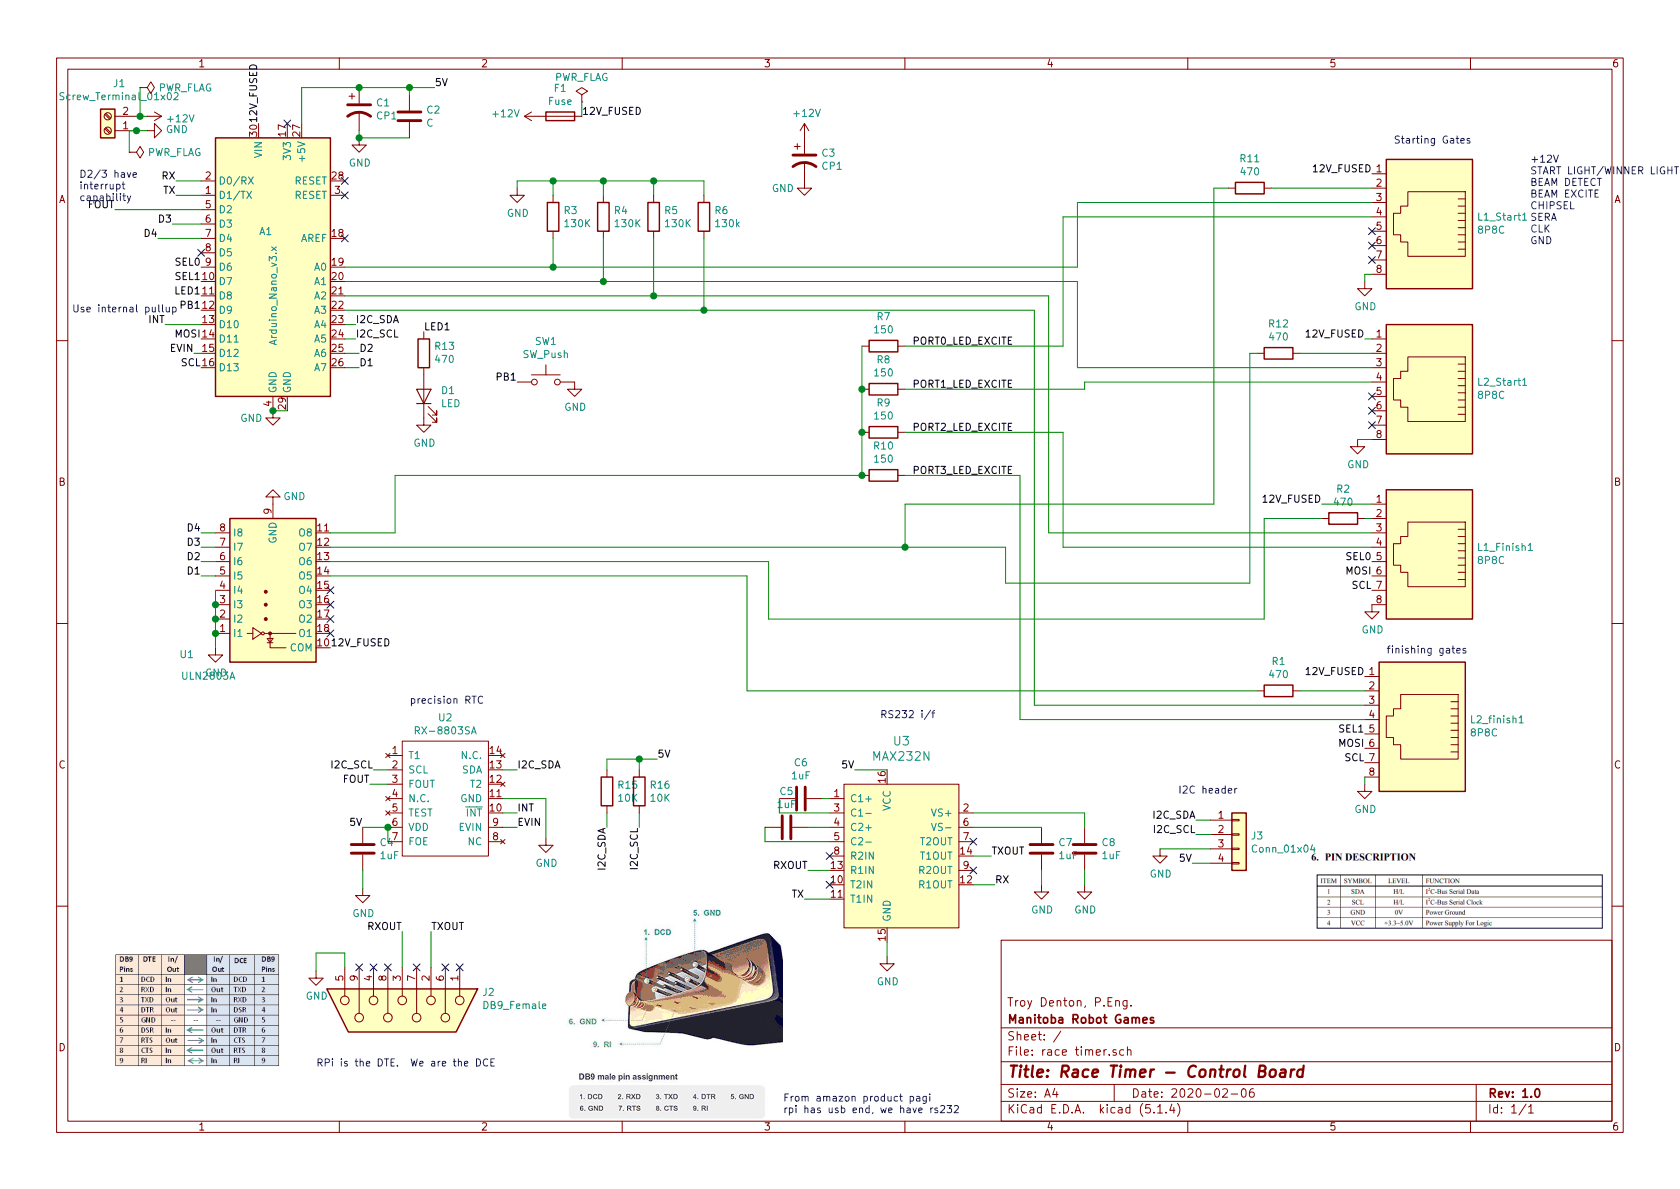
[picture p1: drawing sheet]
EESchema Schematic File Version 4
LIBS:race timer-cache
EELAYER 30 0
EELAYER END
$Descr A4 11693 8268
encoding utf-8
Sheet 1 1
Title "Race Timer - Control Board"
Date "2020-02-06"
Rev "1.0"
Comp "Manitoba Robot Games"
Comment1 "Troy Denton, P.Eng."
Comment2 ""
Comment3 ""
Comment4 ""
$EndDescr
$Comp
L MCU_Module:Arduino_Nano_v3.x A1
U 1 1
P 1900 1850
F 0 "A1" H 1850 2100 50  0000 C CNN
F 1 "Arduino_Nano_v3.x" V 1900 1650 50  0000 C CNN
F 2 "Module:Arduino_Nano" H 2050 900 50  0001 L CNN
F 3 "http://www.mouser.com/pdfdocs/Gravitech_Arduino_Nano3_0.pdf" H 1900 850 50  0001 C CNN
	1    1900 1850
	1    0    0    -1  
$EndComp
$Comp
L Connector:8P8C L1_Start1
U 1 1
P 9950 1500
F 0 "L1_Start1" H 9620 1504 50  0000 R CNN
F 1 "8P8C" H 9620 1595 50  0000 R CNN
F 2 "Connector_RJ:RJ45_Amphenol_54602-x08_Horizontal" V 9950 1525 50  0001 C CNN
F 3 "~" V 9950 1525 50  0001 C CNN
	1    9950 1500
	-1   0    0    1   
$EndComp
$Comp
L Connector:8P8C L2_Start1
U 1 1
P 9950 2650
F 0 "L2_Start1" H 9620 2654 50  0000 R CNN
F 1 "8P8C" H 9620 2745 50  0000 R CNN
F 2 "Connector_RJ:RJ45_Amphenol_54602-x08_Horizontal" V 9950 2675 50  0001 C CNN
F 3 "~" V 9950 2675 50  0001 C CNN
	1    9950 2650
	-1   0    0    1   
$EndComp
$Comp
L Connector:8P8C L1_Finish1
U 1 1
P 9950 3800
F 0 "L1_Finish1" H 9621 3804 50  0000 R CNN
F 1 "8P8C" H 9621 3895 50  0000 R CNN
F 2 "Connector_RJ:RJ45_Amphenol_54602-x08_Horizontal" V 9950 3825 50  0001 C CNN
F 3 "~" V 9950 3825 50  0001 C CNN
	1    9950 3800
	-1   0    0    1   
$EndComp
$Comp
L Connector:8P8C L2_finish1
U 1 1
P 9900 5000
F 0 "L2_finish1" H 9570 5004 50  0000 R CNN
F 1 "8P8C" H 9570 5095 50  0000 R CNN
F 2 "Connector_RJ:RJ45_Amphenol_54602-x08_Horizontal" V 9900 5025 50  0001 C CNN
F 3 "~" V 9900 5025 50  0001 C CNN
	1    9900 5000
	-1   0    0    1   
$EndComp
Text Notes 9700 1000 0    50   ~ 0
Starting Gates
Wire Wire Line
	7500 1400 7500 1850
Wire Wire Line
	7500 1850 3850 1850
Wire Wire Line
	9550 2550 7500 2550
Wire Wire Line
	7500 2550 7500 1950
Wire Wire Line
	7500 1950 4200 1950
$Comp
L power:GND #PWR0101
U 1 1
P 9500 5450
F 0 "#PWR0101" H 9500 5200 50  0001 C CNN
F 1 "GND" H 9505 5277 50  0000 C CNN
F 2 "" H 9500 5450 50  0001 C CNN
F 3 "" H 9500 5450 50  0001 C CNN
	1    9500 5450
	1    0    0    -1  
$EndComp
Wire Wire Line
	9500 5450 9500 5400
$Comp
L power:GND #PWR0102
U 1 1
P 9550 4200
F 0 "#PWR0102" H 9550 3950 50  0001 C CNN
F 1 "GND" H 9555 4027 50  0000 C CNN
F 2 "" H 9550 4200 50  0001 C CNN
F 3 "" H 9550 4200 50  0001 C CNN
	1    9550 4200
	1    0    0    -1  
$EndComp
$Comp
L power:GND #PWR0103
U 1 1
P 9450 3050
F 0 "#PWR0103" H 9450 2800 50  0001 C CNN
F 1 "GND" H 9455 2877 50  0000 C CNN
F 2 "" H 9450 3050 50  0001 C CNN
F 3 "" H 9450 3050 50  0001 C CNN
	1    9450 3050
	1    0    0    -1  
$EndComp
Wire Wire Line
	9450 3050 9550 3050
$Comp
L power:GND #PWR0104
U 1 1
P 9500 1950
F 0 "#PWR0104" H 9500 1700 50  0001 C CNN
F 1 "GND" H 9505 1777 50  0000 C CNN
F 2 "" H 9500 1950 50  0001 C CNN
F 3 "" H 9500 1950 50  0001 C CNN
	1    9500 1950
	1    0    0    -1  
$EndComp
Wire Wire Line
	9500 1950 9500 1900
Wire Wire Line
	9500 1900 9550 1900
Wire Wire Line
	7300 3700 7300 2050
Wire Wire Line
	7300 2050 4550 2050
Wire Wire Line
	2400 2150 4900 2150
Wire Wire Line
	7200 2150 7200 4900
Wire Wire Line
	7200 4900 9500 4900
Text Notes 9650 4550 0    50   ~ 0
finishing gates\n
Wire Wire Line
	9500 3600 9550 3600
Wire Wire Line
	9050 4800 9500 4800
$Comp
L Device:CP1 C1
U 1 1
P 2500 750
F 0 "C1" H 2615 796 50  0000 L CNN
F 1 "CP1" H 2615 705 50  0000 L CNN
F 2 "Capacitor_THT:CP_Radial_D5.0mm_P2.50mm" H 2500 750 50  0001 C CNN
F 3 "~" H 2500 750 50  0001 C CNN
	1    2500 750 
	1    0    0    -1  
$EndComp
$Comp
L power:GND #PWR0107
U 1 1
P 2500 950
F 0 "#PWR0107" H 2500 700 50  0001 C CNN
F 1 "GND" H 2505 777 50  0000 C CNN
F 2 "" H 2500 950 50  0001 C CNN
F 3 "" H 2500 950 50  0001 C CNN
	1    2500 950 
	1    0    0    -1  
$EndComp
Wire Wire Line
	2500 900  2500 950 
Wire Wire Line
	2500 600  2100 600 
Wire Wire Line
	2100 600  2100 850 
$Comp
L Device:C C2
U 1 1
P 2850 800
F 0 "C2" H 2965 846 50  0000 L CNN
F 1 "C" H 2965 755 50  0000 L CNN
F 2 "Capacitor_THT:C_Disc_D3.0mm_W1.6mm_P2.50mm" H 2888 650 50  0001 C CNN
F 3 "~" H 2850 800 50  0001 C CNN
	1    2850 800 
	1    0    0    -1  
$EndComp
Wire Wire Line
	2500 600  2850 600 
Wire Wire Line
	2850 600  2850 650 
Connection ~ 2500 600 
Wire Wire Line
	2850 950  2500 950 
Connection ~ 2500 950 
Text Notes 10650 1700 0    50   ~ 0
+12V\nSTART LIGHT/WINNER LIGHT\nBEAM DETECT\nBEAM EXCITE\nCHIPSEL\nSERA\nCLK\nGND
$Comp
L Transistor_Array:ULN2803A U1
U 1 1
P 1900 4200
F 0 "U1" H 1300 4550 50  0000 C CNN
F 1 "ULN2803A" H 1450 4700 50  0000 C CNN
F 2 "Package_SO:SOIC-18W_7.5x11.6mm_P1.27mm" H 1950 3550 50  0001 L CNN
F 3 "http://www.ti.com/lit/ds/symlink/uln2803a.pdf" H 2000 4000 50  0001 C CNN
	1    1900 4200
	1    0    0    1   
$EndComp
Wire Wire Line
	7300 3700 9550 3700
Wire Wire Line
	9550 1400 7500 1400
Wire Wire Line
	6300 3300 7100 3300
Wire Wire Line
	7100 3300 7100 5000
Wire Wire Line
	7100 5000 9500 5000
Wire Wire Line
	6300 2700 7550 2700
Wire Wire Line
	7550 2700 7550 2650
Wire Wire Line
	7550 2650 9550 2650
Wire Wire Line
	6300 2400 7400 2400
Wire Wire Line
	7400 2400 7400 1500
Wire Wire Line
	7400 1500 9550 1500
Wire Wire Line
	6300 3000 7400 3000
Wire Wire Line
	7400 3000 7400 3800
Wire Wire Line
	7400 3800 9550 3800
Wire Wire Line
	2300 3700 2750 3700
Wire Wire Line
	2750 3700 2750 3300
Wire Wire Line
	8450 1300 8550 1300
Wire Wire Line
	6300 3500 8450 3500
Wire Wire Line
	8450 1300 8450 3500
Wire Wire Line
	6300 3800 7000 3800
Wire Wire Line
	7000 3800 7000 4050
Wire Wire Line
	7000 4050 8700 4050
Wire Wire Line
	8700 4050 8700 2450
Wire Wire Line
	8700 2450 8750 2450
$Comp
L power:GND #PWR0110
U 1 1
P 1900 2850
F 0 "#PWR0110" H 1900 2600 50  0001 C CNN
F 1 "GND" H 1750 2800 50  0000 C CNN
F 2 "" H 1900 2850 50  0001 C CNN
F 3 "" H 1900 2850 50  0001 C CNN
	1    1900 2850
	1    0    0    -1  
$EndComp
Wire Wire Line
	2000 2850 1900 2850
$Comp
L Device:R R2
U 1 1
P 9350 3600
F 0 "R2" V 9143 3600 50  0000 C CNN
F 1 "470" V 9234 3600 50  0000 C CNN
F 2 "Resistor_SMD:R_1206_3216Metric_Pad1.42x1.75mm_HandSolder" V 9280 3600 50  0001 C CNN
F 3 "~" H 9350 3600 50  0001 C CNN
	1    9350 3600
	0    1    1    0   
$EndComp
Wire Wire Line
	8800 3600 9200 3600
$Comp
L Device:R R1
U 1 1
P 8900 4800
F 0 "R1" V 8693 4800 50  0000 C CNN
F 1 "470" V 8784 4800 50  0000 C CNN
F 2 "Resistor_SMD:R_1206_3216Metric_Pad1.42x1.75mm_HandSolder" V 8830 4800 50  0001 C CNN
F 3 "~" H 8900 4800 50  0001 C CNN
	1    8900 4800
	0    1    1    0   
$EndComp
Wire Wire Line
	2300 3900 5350 3900
Wire Wire Line
	5350 3900 5350 4300
Wire Wire Line
	5350 4300 8800 4300
Wire Wire Line
	8800 4300 8800 3600
Wire Wire Line
	2300 4000 5200 4000
Wire Wire Line
	5200 4000 5200 4800
Wire Wire Line
	5200 4800 8750 4800
Wire Wire Line
	3850 1650 3850 1850
Connection ~ 3850 1850
Wire Wire Line
	4200 1650 4200 1950
Connection ~ 4200 1950
Wire Wire Line
	4550 1650 4550 2050
Connection ~ 4550 2050
Connection ~ 4900 2150
Wire Wire Line
	4900 2150 7200 2150
$Comp
L power:GND #PWR0111
U 1 1
P 3600 1300
F 0 "#PWR0111" H 3600 1050 50  0001 C CNN
F 1 "GND" H 3605 1127 50  0000 C CNN
F 2 "" H 3600 1300 50  0001 C CNN
F 3 "" H 3600 1300 50  0001 C CNN
	1    3600 1300
	1    0    0    -1  
$EndComp
Wire Wire Line
	3600 1300 3600 1250
Wire Wire Line
	3600 1250 3850 1250
Text Label 1400 2550 2    50   ~ 0
SCL
Wire Wire Line
	2400 1950 4200 1950
Wire Wire Line
	2400 2050 4550 2050
Wire Wire Line
	2400 1850 3850 1850
Text Label 1400 1850 2    50   ~ 0
SEL0
Text Label 1400 1950 2    50   ~ 0
SEL1
Text Label 9500 5300 2    50   ~ 0
SCL
Text Label 9550 4100 2    50   ~ 0
SCL
Text Label 9550 4000 2    50   ~ 0
MOSI
Text Label 9500 5200 2    50   ~ 0
MOSI
Text Label 9550 3900 2    50   ~ 0
SEL0
Text Label 9500 5100 2    50   ~ 0
SEL1
$Comp
L Device:CP1 C3
U 1 1
P 5600 1100
F 0 "C3" H 5715 1146 50  0000 L CNN
F 1 "CP1" H 5715 1055 50  0000 L CNN
F 2 "Capacitor_THT:CP_Radial_D10.0mm_P5.00mm" H 5600 1100 50  0001 C CNN
F 3 "~" H 5600 1100 50  0001 C CNN
	1    5600 1100
	1    0    0    -1  
$EndComp
$Comp
L power:+12V #PWR0112
U 1 1
P 5600 950
F 0 "#PWR0112" H 5600 800 50  0001 C CNN
F 1 "+12V" H 5615 1123 50  0000 C CNN
F 2 "" H 5600 950 50  0001 C CNN
F 3 "" H 5600 950 50  0001 C CNN
	1    5600 950 
	1    0    0    -1  
$EndComp
$Comp
L power:GND #PWR0113
U 1 1
P 5600 1250
F 0 "#PWR0113" H 5600 1000 50  0001 C CNN
F 1 "GND" H 5450 1200 50  0000 C CNN
F 2 "" H 5600 1250 50  0001 C CNN
F 3 "" H 5600 1250 50  0001 C CNN
	1    5600 1250
	1    0    0    -1  
$EndComp
Text Label 6350 2400 0    50   ~ 0
PORT0_LED_EXCITE
Text Label 6350 2700 0    50   ~ 0
PORT1_LED_EXCITE
Text Label 6350 3000 0    50   ~ 0
PORT2_LED_EXCITE
Text Label 6350 3300 0    50   ~ 0
PORT3_LED_EXCITE
$Comp
L Connector:Screw_Terminal_01x02 J1
U 1 1
P 750 900
F 0 "J1" H 670 575 50  0000 C CNN
F 1 "Screw_Terminal_01x02" H 670 666 50  0000 C CNN
F 2 "TerminalBlock_Phoenix:TerminalBlock_Phoenix_MKDS-1,5-2-5.08_1x02_P5.08mm_Horizontal" H 750 900 50  0001 C CNN
F 3 "~" H 750 900 50  0001 C CNN
	1    750  900 
	-1   0    0    1   
$EndComp
$Comp
L power:+12V #PWR0106
U 1 1
P 1025 800
F 0 "#PWR0106" H 1025 650 50  0001 C CNN
F 1 "+12V" V 1040 928 50  0000 L CNN
F 2 "" H 1025 800 50  0001 C CNN
F 3 "" H 1025 800 50  0001 C CNN
	1    1025 800 
	0    1    1    0   
$EndComp
$Comp
L power:GND #PWR0114
U 1 1
P 1025 900
F 0 "#PWR0114" H 1025 650 50  0001 C CNN
F 1 "GND" V 1030 772 50  0000 R CNN
F 2 "" H 1025 900 50  0001 C CNN
F 3 "" H 1025 900 50  0001 C CNN
	1    1025 900 
	0    -1   -1   0   
$EndComp
$Comp
L Device:R R3
U 1 1
P 3850 1500
F 0 "R3" H 3920 1546 50  0000 L CNN
F 1 "130K" H 3920 1455 50  0000 L CNN
F 2 "Resistor_SMD:R_1206_3216Metric_Pad1.42x1.75mm_HandSolder" V 3780 1500 50  0001 C CNN
F 3 "~" H 3850 1500 50  0001 C CNN
	1    3850 1500
	1    0    0    -1  
$EndComp
$Comp
L Device:R R5
U 1 1
P 4550 1500
F 0 "R5" H 4620 1546 50  0000 L CNN
F 1 "130K" H 4620 1455 50  0000 L CNN
F 2 "Resistor_SMD:R_1206_3216Metric_Pad1.42x1.75mm_HandSolder" V 4480 1500 50  0001 C CNN
F 3 "~" H 4550 1500 50  0001 C CNN
	1    4550 1500
	1    0    0    -1  
$EndComp
$Comp
L Device:R R6
U 1 1
P 4900 1500
F 0 "R6" H 4970 1546 50  0000 L CNN
F 1 "130k" H 4970 1455 50  0000 L CNN
F 2 "Resistor_SMD:R_1206_3216Metric_Pad1.42x1.75mm_HandSolder" V 4830 1500 50  0001 C CNN
F 3 "~" H 4900 1500 50  0001 C CNN
	1    4900 1500
	1    0    0    -1  
$EndComp
Wire Wire Line
	4900 1650 4900 2150
Wire Wire Line
	3850 1350 3850 1250
Connection ~ 3850 1250
Wire Wire Line
	4900 1350 4900 1250
$Comp
L Device:R R4
U 1 1
P 4200 1500
F 0 "R4" H 4270 1546 50  0000 L CNN
F 1 "130K" H 4270 1455 50  0000 L CNN
F 2 "Resistor_SMD:R_1206_3216Metric_Pad1.42x1.75mm_HandSolder" V 4130 1500 50  0001 C CNN
F 3 "~" H 4200 1500 50  0001 C CNN
	1    4200 1500
	1    0    0    -1  
$EndComp
Wire Wire Line
	3850 1250 4200 1250
Wire Wire Line
	4200 1350 4200 1250
Connection ~ 4200 1250
Wire Wire Line
	4200 1250 4550 1250
Wire Wire Line
	4550 1350 4550 1250
Connection ~ 4550 1250
Wire Wire Line
	4550 1250 4900 1250
$Comp
L Device:R R7
U 1 1
P 6150 2400
F 0 "R7" V 5943 2400 50  0000 C CNN
F 1 "150" V 6034 2400 50  0000 C CNN
F 2 "Resistor_SMD:R_1206_3216Metric_Pad1.42x1.75mm_HandSolder" V 6080 2400 50  0001 C CNN
F 3 "~" H 6150 2400 50  0001 C CNN
	1    6150 2400
	0    1    1    0   
$EndComp
$Comp
L Device:R R8
U 1 1
P 6150 2700
F 0 "R8" V 5943 2700 50  0000 C CNN
F 1 "150" V 6034 2700 50  0000 C CNN
F 2 "Resistor_SMD:R_1206_3216Metric_Pad1.42x1.75mm_HandSolder" V 6080 2700 50  0001 C CNN
F 3 "~" H 6150 2700 50  0001 C CNN
	1    6150 2700
	0    1    1    0   
$EndComp
$Comp
L Device:R R9
U 1 1
P 6150 3000
F 0 "R9" V 5943 3000 50  0000 C CNN
F 1 "150" V 6034 3000 50  0000 C CNN
F 2 "Resistor_SMD:R_1206_3216Metric" V 6080 3000 50  0001 C CNN
F 3 "~" H 6150 3000 50  0001 C CNN
	1    6150 3000
	0    1    1    0   
$EndComp
$Comp
L Device:R R10
U 1 1
P 6150 3300
F 0 "R10" V 5943 3300 50  0000 C CNN
F 1 "150" V 6034 3300 50  0000 C CNN
F 2 "Resistor_SMD:R_1206_3216Metric_Pad1.42x1.75mm_HandSolder" V 6080 3300 50  0001 C CNN
F 3 "~" H 6150 3300 50  0001 C CNN
	1    6150 3300
	0    1    1    0   
$EndComp
Wire Wire Line
	2750 3300 6000 3300
Wire Wire Line
	6000 2400 6000 2700
Connection ~ 6000 3300
Connection ~ 6000 2700
Wire Wire Line
	6000 2700 6000 3000
Connection ~ 6000 3000
Wire Wire Line
	6000 3000 6000 3300
Wire Wire Line
	9500 2350 9550 2350
$Comp
L Device:R R11
U 1 1
P 8700 1300
F 0 "R11" V 8493 1300 50  0000 C CNN
F 1 "470" V 8584 1300 50  0000 C CNN
F 2 "Resistor_SMD:R_1206_3216Metric_Pad1.42x1.75mm_HandSolder" V 8630 1300 50  0001 C CNN
F 3 "~" H 8700 1300 50  0001 C CNN
	1    8700 1300
	0    1    1    0   
$EndComp
Wire Wire Line
	8850 1300 9550 1300
$Comp
L Device:R R12
U 1 1
P 8900 2450
F 0 "R12" V 8693 2450 50  0000 C CNN
F 1 "470" V 8784 2450 50  0000 C CNN
F 2 "Resistor_SMD:R_1206_3216Metric_Pad1.42x1.75mm_HandSolder" V 8830 2450 50  0001 C CNN
F 3 "~" H 8900 2450 50  0001 C CNN
	1    8900 2450
	0    1    1    0   
$EndComp
Wire Wire Line
	9050 2450 9550 2450
Connection ~ 6300 3800
Wire Wire Line
	2300 3800 6300 3800
Wire Wire Line
	6300 3500 6300 3800
$Comp
L Device:LED D1
U 1 1
P 2950 2750
F 0 "D1" V 2988 2633 50  0000 R CNN
F 1 "LED" V 2897 2633 50  0000 R CNN
F 2 "LED_THT:LED_D3.0mm" H 2950 2750 50  0001 C CNN
F 3 "~" H 2950 2750 50  0001 C CNN
	1    2950 2750
	0    -1   -1   0   
$EndComp
$Comp
L power:GND #PWR0119
U 1 1
P 2950 2900
F 0 "#PWR0119" H 2950 2650 50  0001 C CNN
F 1 "GND" H 2955 2727 50  0000 C CNN
F 2 "" H 2950 2900 50  0001 C CNN
F 3 "" H 2950 2900 50  0001 C CNN
	1    2950 2900
	1    0    0    -1  
$EndComp
Text Label 1400 2050 2    50   ~ 0
LED1
Text Label 1400 2150 2    50   ~ 0
PB1
Text Label 2950 2300 0    50   ~ 0
LED1
$Comp
L Device:Fuse F1
U 1 1
P 3900 800
F 0 "F1" V 3703 800 50  0000 C CNN
F 1 "Fuse" V 3794 800 50  0000 C CNN
F 2 "Fuse:Fuseholder_Blade_Mini_Keystone_3568" V 3830 800 50  0001 C CNN
F 3 "~" H 3900 800 50  0001 C CNN
	1    3900 800 
	0    1    1    0   
$EndComp
$Comp
L power:+12V #PWR0105
U 1 1
P 3750 800
F 0 "#PWR0105" H 3750 650 50  0001 C CNN
F 1 "+12V" V 3765 928 50  0000 L CNN
F 2 "" H 3750 800 50  0001 C CNN
F 3 "" H 3750 800 50  0001 C CNN
	1    3750 800 
	0    -1   -1   0   
$EndComp
Text Label 4050 800  0    50   ~ 0
12V_FUSED
Text Label 9550 1200 2    50   ~ 0
12V_FUSED
Text Label 9500 2350 2    50   ~ 0
12V_FUSED
Text Label 9200 3500 2    50   ~ 0
12V_FUSED
Wire Wire Line
	9550 3500 9200 3500
Text Label 9500 4700 2    50   ~ 0
12V_FUSED
Text Label 1800 850  1    50   ~ 0
12V_FUSED
$Comp
L Device:R R13
U 1 1
P 2950 2450
F 0 "R13" H 2880 2404 50  0000 R CNN
F 1 "470" H 2880 2495 50  0000 R CNN
F 2 "Resistor_SMD:R_1206_3216Metric_Pad1.42x1.75mm_HandSolder" V 2880 2450 50  0001 C CNN
F 3 "~" H 2950 2450 50  0001 C CNN
	1    2950 2450
	-1   0    0    1   
$EndComp
Text Label 2300 4500 0    50   ~ 0
12V_FUSED
$Comp
L Switch:SW_Push SW1
U 1 1
P 3800 2650
F 0 "SW1" H 3800 2935 50  0000 C CNN
F 1 "SW_Push" H 3800 2844 50  0000 C CNN
F 2 "2-1825910-7:SW_2-1825910-7" H 3800 2850 50  0001 C CNN
F 3 "" H 3800 2850 50  0001 C CNN
	1    3800 2650
	1    0    0    -1  
$EndComp
$Comp
L power:GND #PWR0109
U 1 1
P 4000 2650
F 0 "#PWR0109" H 4000 2400 50  0001 C CNN
F 1 "GND" H 4005 2477 50  0000 C CNN
F 2 "" H 4000 2650 50  0001 C CNN
F 3 "" H 4000 2650 50  0001 C CNN
	1    4000 2650
	1    0    0    -1  
$EndComp
Text Label 3600 2650 2    50   ~ 0
PB1
Connection ~ 1900 2850
$Comp
L power:GND #PWR01
U 1 1
P 1900 3500
F 0 "#PWR01" H 1900 3250 50  0001 C CNN
F 1 "GND" H 1750 3450 50  0000 C CNN
F 2 "" H 1900 3500 50  0001 C CNN
F 3 "" H 1900 3500 50  0001 C CNN
	1    1900 3500
	-1   0    0    1   
$EndComp
$Comp
L race_timer:RX-8803SA U2
U 1 1
P 2950 5150
F 0 "U2" H 3100 5315 50  0000 C CNN
F 1 "RX-8803SA" H 3100 5224 50  0000 C CNN
F 2 "controller:SOIC-14" H 2950 5150 50  0001 C CNN
F 3 "" H 2950 5150 50  0001 C CNN
	1    2950 5150
	1    0    0    -1  
$EndComp
$Comp
L power:GND #PWR04
U 1 1
P 3800 5825
F 0 "#PWR04" H 3800 5575 50  0001 C CNN
F 1 "GND" H 3805 5652 50  0000 C CNN
F 2 "" H 3800 5825 50  0001 C CNN
F 3 "" H 3800 5825 50  0001 C CNN
	1    3800 5825
	1    0    0    -1  
$EndComp
Wire Wire Line
	3800 5550 3500 5550
Wire Wire Line
	3800 5550 3800 5825
$Comp
L Device:R R15
U 1 1
P 4225 5500
F 0 "R15" H 4295 5546 50  0000 L CNN
F 1 "10K" H 4295 5455 50  0000 L CNN
F 2 "Resistor_SMD:R_1206_3216Metric_Pad1.42x1.75mm_HandSolder" V 4155 5500 50  0001 C CNN
F 3 "~" H 4225 5500 50  0001 C CNN
	1    4225 5500
	1    0    0    -1  
$EndComp
$Comp
L Device:R R16
U 1 1
P 4450 5500
F 0 "R16" H 4520 5546 50  0000 L CNN
F 1 "10K" H 4520 5455 50  0000 L CNN
F 2 "Resistor_SMD:R_1206_3216Metric_Pad1.42x1.75mm_HandSolder" V 4380 5500 50  0001 C CNN
F 3 "~" H 4450 5500 50  0001 C CNN
	1    4450 5500
	1    0    0    -1  
$EndComp
Text Label 3025 600  0    50   ~ 0
5V
Text Label 4575 5275 0    50   ~ 0
5V
Wire Wire Line
	4575 5275 4450 5275
Wire Wire Line
	4225 5350 4225 5275
Wire Wire Line
	4450 5350 4450 5275
Connection ~ 4450 5275
Wire Wire Line
	4450 5275 4225 5275
Text Label 4450 5750 3    50   ~ 0
I2C_SCL
Text Label 4225 5750 3    50   ~ 0
I2C_SDA
Wire Wire Line
	4225 5750 4225 5650
Wire Wire Line
	4450 5750 4450 5650
Text Label 3600 5650 0    50   ~ 0
INT
Wire Wire Line
	3600 5650 3500 5650
Text Label 2525 5750 2    50   ~ 0
5V
Wire Wire Line
	2700 5750 2525 5750
Wire Wire Line
	2700 5850 2700 5750
Connection ~ 2700 5750
Text Label 2575 5450 2    50   ~ 0
FOUT
Wire Wire Line
	2575 5450 2700 5450
Text Label 3600 5350 0    50   ~ 0
I2C_SDA
Wire Wire Line
	3600 5350 3500 5350
Text Label 2600 5350 2    50   ~ 0
I2C_SCL
Wire Wire Line
	2600 5350 2700 5350
Text Label 800  1450 2    50   ~ 0
FOUT
Text Label 1200 1550 2    50   ~ 0
D3
Wire Wire Line
	1200 1550 1400 1550
Text Label 1400 2350 2    50   ~ 0
MOSI
Text Label 1225 1250 2    50   ~ 0
RX
Wire Wire Line
	1400 1250 1225 1250
Text Label 1225 1350 2    50   ~ 0
TX
Wire Wire Line
	1225 1350 1400 1350
Text Label 5950 5350 2    50   ~ 0
5V
Wire Wire Line
	5950 5350 6175 5350
$Comp
L power:GND #PWR05
U 1 1
P 6175 6650
F 0 "#PWR05" H 6175 6400 50  0001 C CNN
F 1 "GND" H 6180 6477 50  0000 C CNN
F 2 "" H 6175 6650 50  0001 C CNN
F 3 "" H 6175 6650 50  0001 C CNN
	1    6175 6650
	1    0    0    -1  
$EndComp
Wire Wire Line
	6175 6650 6175 6550
$Comp
L dk_Interface-Drivers-Receivers-Transceivers:MAX232N U3
U 1 1
P 6275 5850
F 0 "U3" H 6275 6553 60  0000 C CNN
F 1 "MAX232N" H 6275 6447 60  0000 C CNN
F 2 "Package_SO:SOIC-16_3.9x9.9mm_P1.27mm" H 6475 6050 60  0001 L CNN
F 3 "http://www.ti.com/general/docs/suppproductinfo.tsp?distId=10&gotoUrl=http%3A%2F%2Fwww.ti.com%2Flit%2Fgpn%2Fmax232" H 6475 6150 60  0001 L CNN
F 4 "296-1402-5-ND" H 6475 6250 60  0001 L CNN "Digi-Key_PN"
F 5 "MAX232N" H 6475 6350 60  0001 L CNN "MPN"
F 6 "Integrated Circuits (ICs)" H 6475 6450 60  0001 L CNN "Category"
F 7 "Interface - Drivers, Receivers, Transceivers" H 6475 6550 60  0001 L CNN "Family"
F 8 "http://www.ti.com/general/docs/suppproductinfo.tsp?distId=10&gotoUrl=http%3A%2F%2Fwww.ti.com%2Flit%2Fgpn%2Fmax232" H 6475 6650 60  0001 L CNN "DK_Datasheet_Link"
F 9 "/product-detail/en/texas-instruments/MAX232N/296-1402-5-ND/277048" H 6475 6750 60  0001 L CNN "DK_Detail_Page"
F 10 "IC DUAL EIA-232 DRVR/RCVR 16-DIP" H 6475 6850 60  0001 L CNN "Description"
F 11 "Texas Instruments" H 6475 6950 60  0001 L CNN "Manufacturer"
F 12 "Active" H 6475 7050 60  0001 L CNN "Status"
	1    6275 5850
	1    0    0    -1  
$EndComp
Text Label 5600 6250 2    50   ~ 0
TX
Text Label 5625 6050 2    50   ~ 0
RXOUT
Text Label 6900 5950 0    50   ~ 0
TXOUT
$Comp
L Device:C C6
U 1 1
P 5575 5550
F 0 "C6" V 5323 5550 50  0000 C CNN
F 1 "1uF" V 5414 5550 50  0000 C CNN
F 2 "Capacitors_SMD:C_1206_HandSoldering" H 5613 5400 50  0001 C CNN
F 3 "~" H 5575 5550 50  0001 C CNN
	1    5575 5550
	0    1    1    0   
$EndComp
$Comp
L Device:C C5
U 1 1
P 5475 5750
F 0 "C5" V 5223 5750 50  0000 C CNN
F 1 "1uF" V 5314 5750 50  0000 C CNN
F 2 "Capacitors_SMD:C_1206_HandSoldering" H 5513 5600 50  0001 C CNN
F 3 "~" H 5475 5750 50  0001 C CNN
	1    5475 5750
	0    1    1    0   
$EndComp
Wire Wire Line
	5775 5750 5625 5750
Wire Wire Line
	5325 5750 5325 5850
Wire Wire Line
	5325 5850 5775 5850
Wire Wire Line
	5725 5550 5775 5550
Wire Wire Line
	5775 5650 5425 5650
Wire Wire Line
	5425 5650 5425 5550
Wire Wire Line
	5625 6050 5775 6050
Wire Wire Line
	5600 6250 5775 6250
Wire Wire Line
	6900 5950 6775 5950
Text Label 6925 6150 0    50   ~ 0
RX
Wire Wire Line
	6925 6150 6775 6150
$Comp
L Device:C C8
U 1 1
P 7550 5900
F 0 "C8" H 7665 5946 50  0000 L CNN
F 1 "1uF" H 7665 5855 50  0000 L CNN
F 2 "Capacitors_SMD:C_1206_HandSoldering" H 7588 5750 50  0001 C CNN
F 3 "~" H 7550 5900 50  0001 C CNN
	1    7550 5900
	1    0    0    -1  
$EndComp
$Comp
L Device:C C7
U 1 1
P 7250 5900
F 0 "C7" H 7365 5946 50  0000 L CNN
F 1 "1uF" H 7365 5855 50  0000 L CNN
F 2 "Capacitors_SMD:C_1206_HandSoldering" H 7288 5750 50  0001 C CNN
F 3 "~" H 7250 5900 50  0001 C CNN
	1    7250 5900
	1    0    0    -1  
$EndComp
NoConn ~ 6775 5850
NoConn ~ 6775 6050
NoConn ~ 5775 6150
NoConn ~ 5775 5950
Wire Wire Line
	6775 5750 7250 5750
$Comp
L power:GND #PWR06
U 1 1
P 7250 6150
F 0 "#PWR06" H 7250 5900 50  0001 C CNN
F 1 "GND" H 7255 5977 50  0000 C CNN
F 2 "" H 7250 6150 50  0001 C CNN
F 3 "" H 7250 6150 50  0001 C CNN
	1    7250 6150
	1    0    0    -1  
$EndComp
Wire Wire Line
	7550 5650 7550 5750
Wire Wire Line
	6775 5650 7550 5650
$Comp
L power:GND #PWR07
U 1 1
P 7550 6150
F 0 "#PWR07" H 7550 5900 50  0001 C CNN
F 1 "GND" H 7555 5977 50  0000 C CNN
F 2 "" H 7550 6150 50  0001 C CNN
F 3 "" H 7550 6150 50  0001 C CNN
	1    7550 6150
	1    0    0    -1  
$EndComp
$Comp
L Device:C C4
U 1 1
P 2525 5900
F 0 "C4" H 2640 5946 50  0000 L CNN
F 1 "1uF" H 2640 5855 50  0000 L CNN
F 2 "Capacitors_SMD:C_1206_HandSoldering" H 2563 5750 50  0001 C CNN
F 3 "~" H 2525 5900 50  0001 C CNN
	1    2525 5900
	1    0    0    -1  
$EndComp
$Comp
L power:GND #PWR03
U 1 1
P 2525 6175
F 0 "#PWR03" H 2525 5925 50  0001 C CNN
F 1 "GND" H 2530 6002 50  0000 C CNN
F 2 "" H 2525 6175 50  0001 C CNN
F 3 "" H 2525 6175 50  0001 C CNN
	1    2525 6175
	1    0    0    -1  
$EndComp
Wire Wire Line
	2525 6175 2525 6050
$Comp
L Connector:DB9_Female J2
U 1 1
P 2800 7025
F 0 "J2" V 2672 7580 50  0000 L CNN
F 1 "DB9_Female" V 2763 7580 50  0000 L CNN
F 2 "Connector_Dsub:DSUB-9_Female_Horizontal_P2.77x2.84mm_EdgePinOffset7.70mm_Housed_MountingHolesOffset9.12mm" H 2800 7025 50  0001 C CNN
F 3 " ~" H 2800 7025 50  0001 C CNN
	1    2800 7025
	0    1    1    0   
$EndComp
$Comp
L power:GND #PWR02
U 1 1
P 2200 6750
F 0 "#PWR02" H 2200 6500 50  0001 C CNN
F 1 "GND" H 2205 6577 50  0000 C CNN
F 2 "" H 2200 6750 50  0001 C CNN
F 3 "" H 2200 6750 50  0001 C CNN
	1    2200 6750
	1    0    0    -1  
$EndComp
Wire Wire Line
	2200 6750 2200 6625
Wire Wire Line
	2200 6625 2400 6625
Wire Wire Line
	2400 6625 2400 6725
Text Label 3000 6475 0    50   ~ 0
TXOUT
Wire Wire Line
	3000 6475 3000 6725
Text Label 2800 6475 2    50   ~ 0
RXOUT
Wire Wire Line
	2800 6475 2800 6725
Text Notes 2200 7425 0    50   ~ 0
RPi is the DTE.  We are the DCE
Text Notes 550  1400 0    50   ~ 0
D2/3 have \ninterrupt\ncapability
Text Notes 2850 4900 0    50   ~ 0
precision RTC
Text Notes 6125 5000 0    50   ~ 0
RS232 i/f
Text Notes 5450 7750 0    50   ~ 0
From amazon product pagi\nrpi has usb end, we have rs232
Text Label 2475 2250 0    50   ~ 0
I2C_SDA
Wire Wire Line
	2475 2250 2400 2250
Text Label 2475 2350 0    50   ~ 0
I2C_SCL
Wire Wire Line
	2475 2350 2400 2350
Text Label 1400 4000 2    50   ~ 0
D1
Wire Wire Line
	1400 4000 1500 4000
Text Label 2500 2550 0    50   ~ 0
D1
Wire Wire Line
	2500 2550 2400 2550
Text Label 2500 2450 0    50   ~ 0
D2
Wire Wire Line
	2500 2450 2400 2450
Text Label 1400 3900 2    50   ~ 0
D2
Wire Wire Line
	1400 3900 1500 3900
Text Label 1400 3800 2    50   ~ 0
D3
Text Label 1400 3700 2    50   ~ 0
D4
Wire Wire Line
	1400 3700 1500 3700
Wire Wire Line
	1400 3800 1500 3800
Text Label 1100 1650 2    50   ~ 0
D4
Wire Wire Line
	1100 1650 1400 1650
Text Label 1150 2250 2    50   ~ 0
INT
NoConn ~ 2300 4100
NoConn ~ 2300 4200
NoConn ~ 2300 4300
NoConn ~ 2300 4400
$Comp
L power:GND #PWR0108
U 1 1
P 1500 4500
F 0 "#PWR0108" H 1500 4250 50  0001 C CNN
F 1 "GND" H 1505 4327 50  0000 C CNN
F 2 "" H 1500 4500 50  0001 C CNN
F 3 "" H 1500 4500 50  0001 C CNN
	1    1500 4500
	1    0    0    -1  
$EndComp
Wire Wire Line
	1500 4500 1500 4400
Wire Wire Line
	1500 4400 1500 4300
Connection ~ 1500 4400
Wire Wire Line
	1500 4300 1500 4200
Connection ~ 1500 4300
Wire Wire Line
	1500 4200 1500 4100
Connection ~ 1500 4200
NoConn ~ 9550 1600
NoConn ~ 9550 1700
NoConn ~ 9550 1800
NoConn ~ 9550 2750
NoConn ~ 9550 2850
NoConn ~ 9550 2950
Wire Wire Line
	2850 600  3025 600 
Connection ~ 2850 600 
NoConn ~ 2400 1250
NoConn ~ 2400 1350
NoConn ~ 2400 1650
Wire Wire Line
	7550 6050 7550 6150
Wire Wire Line
	7250 6050 7250 6150
NoConn ~ 2000 850 
$Comp
L power:PWR_FLAG #FLG0101
U 1 1
P 900 1050
F 0 "#FLG0101" H 900 1125 50  0001 C CNN
F 1 "PWR_FLAG" V 900 1178 50  0000 L CNN
F 2 "" H 900 1050 50  0001 C CNN
F 3 "~" H 900 1050 50  0001 C CNN
	1    900  1050
	0    1    1    0   
$EndComp
Wire Wire Line
	1025 800  975  800 
Wire Wire Line
	1025 900  950  900 
Wire Wire Line
	900  1050 900  900 
Wire Wire Line
	900  900  950  900 
Connection ~ 950  900 
$Comp
L power:PWR_FLAG #FLG0102
U 1 1
P 975 600
F 0 "#FLG0102" H 975 675 50  0001 C CNN
F 1 "PWR_FLAG" V 975 728 50  0000 L CNN
F 2 "" H 975 600 50  0001 C CNN
F 3 "~" H 975 600 50  0001 C CNN
	1    975  600 
	0    1    1    0   
$EndComp
Wire Wire Line
	975  600  975  800 
Connection ~ 975  800 
Wire Wire Line
	975  800  950  800 
$Comp
L power:PWR_FLAG #FLG0103
U 1 1
P 4050 700
F 0 "#FLG0103" H 4050 775 50  0001 C CNN
F 1 "PWR_FLAG" H 4050 873 50  0000 C CNN
F 2 "" H 4050 700 50  0001 C CNN
F 3 "~" H 4050 700 50  0001 C CNN
	1    4050 700 
	1    0    0    -1  
$EndComp
Wire Wire Line
	4050 700  4050 800 
NoConn ~ 3200 6725
NoConn ~ 3100 6725
NoConn ~ 2900 6725
NoConn ~ 2700 6725
NoConn ~ 2600 6725
NoConn ~ 2500 6725
Text Label 3600 5750 0    50   ~ 0
EVIN
Wire Wire Line
	3600 5750 3500 5750
Text Label 1350 2450 2    50   ~ 0
EVIN
Wire Wire Line
	1350 2450 1400 2450
Wire Wire Line
	800  1450 1400 1450
Wire Wire Line
	1150 2250 1400 2250
Text Notes 500  2175 0    50   ~ 0
Use internal pullup
NoConn ~ 1400 1750
$Comp
L Connector_Generic:Conn_01x04 J3
U 1 1
P 8625 5800
F 0 "J3" H 8705 5792 50  0000 L CNN
F 1 "Conn_01x04" H 8705 5701 50  0000 L CNN
F 2 "Connector_PinHeader_2.54mm:PinHeader_1x04_P2.54mm_Vertical" H 8625 5800 50  0001 C CNN
F 3 "~" H 8625 5800 50  0001 C CNN
	1    8625 5800
	1    0    0    -1  
$EndComp
Text Label 8325 5700 2    50   ~ 0
I2C_SDA
Wire Wire Line
	8325 5700 8425 5700
Text Label 8325 5800 2    50   ~ 0
I2C_SCL
Wire Wire Line
	8325 5800 8425 5800
Text Label 8300 6000 2    50   ~ 0
5V
Wire Wire Line
	8300 6000 8425 6000
$Comp
L power:GND #PWR08
U 1 1
P 8075 5900
F 0 "#PWR08" H 8075 5650 50  0001 C CNN
F 1 "GND" H 8080 5727 50  0000 C CNN
F 2 "" H 8075 5900 50  0001 C CNN
F 3 "" H 8075 5900 50  0001 C CNN
	1    8075 5900
	1    0    0    -1  
$EndComp
Wire Wire Line
	8075 5900 8425 5900
Text Notes 8200 5525 0    50   ~ 0
I2C header
$EndSCHEMATC
